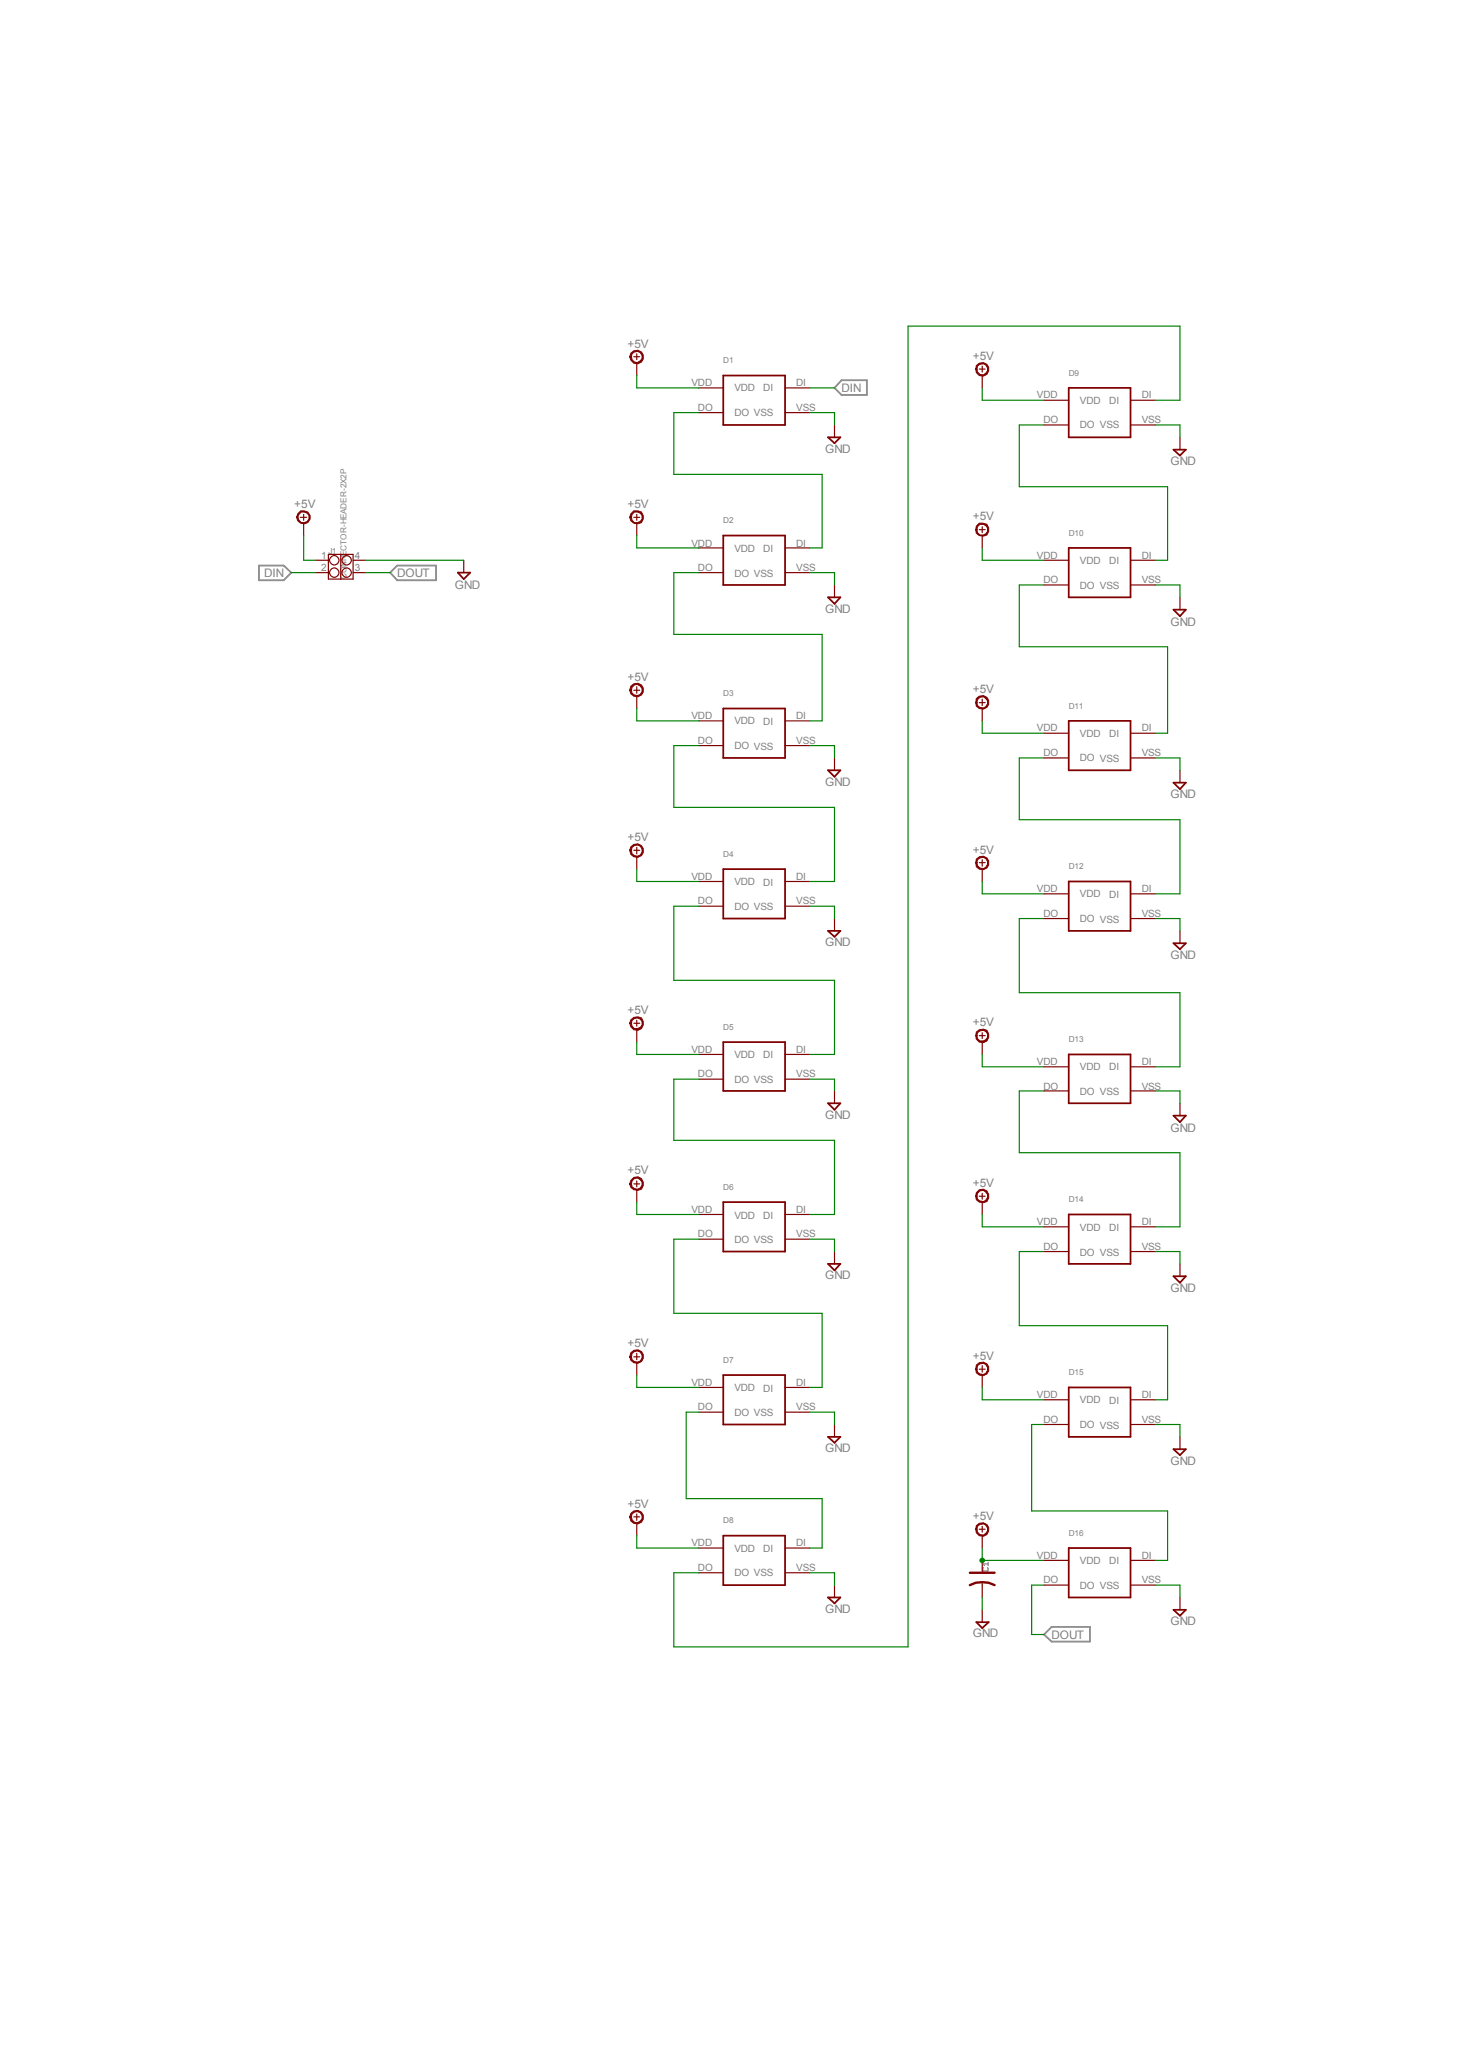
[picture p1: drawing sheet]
<?xml version="1.0" encoding="utf-8"?>
<!DOCTYPE eagle SYSTEM "eagle.dtd">
<eagle version="6.4">
<drawing>
<settings>
<setting alwaysvectorfont="no"/>
<setting verticaltext="up"/>
</settings>
<grid distance="0.05" unitdist="inch" unit="inch" style="lines" multiple="1" display="no" altdistance="0.01" altunitdist="inch" altunit="inch"/>
<schematic xreflabel="%F%N/%S.%C%R" xrefpart="/%S.%C%R">
<libraries>
<library name="lumex">
<symbols>
<symbol name="WS2812B">
<pin name="VDD" x="-7.62" y="2.54" length="middle"/>
<pin name="DO" x="-7.62" y="-2.54" length="middle"/>
<pin name="DI" x="15.24" y="2.54" length="middle" rot="R180"/>
<pin name="VSS" x="15.24" y="-2.54" length="middle" rot="R180"/>
<wire x1="-2.54" y1="5.08" x2="-2.54" y2="-5.08" width="0.254" layer="94"/>
<wire x1="-2.54" y1="-5.08" x2="10.16" y2="-5.08" width="0.254" layer="94"/>
<wire x1="10.16" y1="-5.08" x2="10.16" y2="5.08" width="0.254" layer="94"/>
<wire x1="10.16" y1="5.08" x2="-2.54" y2="5.08" width="0.254" layer="94"/>
<text x="-2.54" y="7.62" size="1.27" layer="95">&gt;PART</text>
</symbol>
</symbols>
<devicesets>
<deviceset name="WS2812B" prefix="D" uservalue="yes">
<gates>
<gate name="G$1" symbol="WS2812B" x="-2.54" y="0"/>
</gates>
<devices>
<device name="" package="WS2812B">
<connects>
<connect gate="G$1" pin="DI" pad="DI"/>
<connect gate="G$1" pin="DO" pad="DO"/>
<connect gate="G$1" pin="VDD" pad="VDD"/>
<connect gate="G$1" pin="VSS" pad="VSS"/>
</connects>
<technologies>
<technology name=""/>
</technologies>
</device>
</devices>
</deviceset>
</devicesets>
</library>
<library name="supply2">
<symbols>
<symbol name="+05V">
<wire x1="-0.635" y1="1.27" x2="0.635" y2="1.27" width="0.1524" layer="94"/>
<wire x1="0" y1="0.635" x2="0" y2="1.905" width="0.1524" layer="94"/>
<circle x="0" y="1.27" radius="1.27" width="0.254" layer="94"/>
<text x="-1.905" y="3.175" size="1.778" layer="96">&gt;VALUE</text>
<pin name="+5V" x="0" y="-2.54" visible="off" length="short" direction="sup" rot="R90"/>
</symbol>
<symbol name="GND">
<wire x1="-1.27" y1="0" x2="1.27" y2="0" width="0.254" layer="94"/>
<wire x1="1.27" y1="0" x2="0" y2="-1.27" width="0.254" layer="94"/>
<wire x1="0" y1="-1.27" x2="-1.27" y2="0" width="0.254" layer="94"/>
<text x="-1.905" y="-3.175" size="1.778" layer="96">&gt;VALUE</text>
<pin name="GND" x="0" y="2.54" visible="off" length="short" direction="sup" rot="R270"/>
</symbol>
</symbols>
<devicesets>
<deviceset name="+5V" prefix="SUPPLY">
<gates>
<gate name="+5V" symbol="+05V" x="0" y="0"/>
</gates>
<devices>
<device name="">
<technologies>
<technology name=""/>
</technologies>
</device>
</devices>
</deviceset>
<deviceset name="GND" prefix="SUPPLY">
<gates>
<gate name="GND" symbol="GND" x="0" y="0"/>
</gates>
<devices>
<device name="">
<technologies>
<technology name=""/>
</technologies>
</device>
</devices>
</deviceset>
</devicesets>
</library>
<library name="OPL Eagle Library">
<symbols>
<symbol name="CONNECTER-HEADER-2X2P">
<pin name="1" x="-5.08" y="0" visible="pad" length="short"/>
<pin name="2" x="-5.08" y="-2.54" visible="pad" length="short"/>
<pin name="3" x="5.08" y="-2.54" visible="pad" length="short" rot="R180"/>
<pin name="4" x="5.08" y="0" visible="pad" length="short" rot="R180"/>
<wire x1="-2.54" y1="1.27" x2="0" y2="1.27" width="0.1524" layer="94"/>
<wire x1="0" y1="1.27" x2="2.54" y2="1.27" width="0.1524" layer="94"/>
<wire x1="2.54" y1="1.27" x2="2.54" y2="-3.81" width="0.1524" layer="94"/>
<wire x1="2.54" y1="-3.81" x2="0" y2="-3.81" width="0.1524" layer="94"/>
<wire x1="0" y1="-3.81" x2="-2.54" y2="-3.81" width="0.1524" layer="94"/>
<wire x1="-2.54" y1="-3.81" x2="-2.54" y2="1.27" width="0.1524" layer="94"/>
<text x="-2.54" y="1.27" size="1.27" layer="95" ratio="10">&gt;NAME</text>
<text x="1.27" y="-3.81" size="1.27" layer="96" ratio="10" rot="R90">&gt;VALUE</text>
<circle x="1.27" y="0" radius="1.016" width="0.1524" layer="94"/>
<circle x="1.27" y="-2.54" radius="1.016" width="0.1524" layer="94"/>
<circle x="-1.27" y="-2.54" radius="1.016" width="0.1524" layer="94"/>
<circle x="-1.27" y="0" radius="1.016" width="0.1524" layer="94"/>
<wire x1="0" y1="1.27" x2="0" y2="-3.81" width="0.1524" layer="94"/>
</symbol>
<symbol name="C-POLAR">
<wire x1="-1.27" y1="-2.54" x2="-1.27" y2="2.54" width="0.4064" layer="94"/>
<wire x1="1.27" y1="2.54" x2="1.27" y2="-2.54" width="0.4064" layer="94" curve="53.130102"/>
<pin name="1" x="-3.81" y="0" visible="off" length="short"/>
<pin name="2" x="3.81" y="0" visible="off" length="short" rot="R180"/>
<text x="-3.81" y="0" size="1.27" layer="95" font="vector" ratio="10">&gt;NAME</text>
<text x="0" y="0" size="1.27" layer="96" font="vector" ratio="10">&gt;VALUE</text>
<wire x1="1.27" y1="0" x2="0.635" y2="0" width="0.1524" layer="94"/>
</symbol>
</symbols>
<devicesets>
<deviceset name="CONNECTOR-HEADER-2X2P" prefix="J">
<gates>
<gate name="G$1" symbol="CONNECTER-HEADER-2X2P" x="0" y="0"/>
</gates>
<devices>
<device name="" package="2X2P-2.54">
<connects>
<connect gate="G$1" pin="1" pad="1"/>
<connect gate="G$1" pin="2" pad="2"/>
<connect gate="G$1" pin="3" pad="3"/>
<connect gate="G$1" pin="4" pad="4"/>
</connects>
<technologies>
<technology name=""/>
</technologies>
</device>
</devices>
</deviceset>
<deviceset name="C-POLAR*" prefix="C" uservalue="yes">
<gates>
<gate name="C" symbol="C-POLAR" x="0" y="0"/>
</gates>
<devices>
<device name="-A" package="AVX-A">
<connects>
<connect gate="C" pin="1" pad="+"/>
<connect gate="C" pin="2" pad="-"/>
</connects>
<technologies>
<technology name=""/>
</technologies>
</device>
<device name="-B" package="AVX-B">
<connects>
<connect gate="C" pin="1" pad="+"/>
<connect gate="C" pin="2" pad="-"/>
</connects>
<technologies>
<technology name=""/>
</technologies>
</device>
<device name="-C" package="AVX-C">
<connects>
<connect gate="C" pin="1" pad="+"/>
<connect gate="C" pin="2" pad="-"/>
</connects>
<technologies>
<technology name=""/>
</technologies>
</device>
<device name="CAPACITOR-E5-8.5" package="CAPACITOR-E5-8.5">
<connects>
<connect gate="C" pin="1" pad="+"/>
<connect gate="C" pin="2" pad="-"/>
</connects>
<technologies>
<technology name=""/>
</technologies>
</device>
</devices>
</deviceset>
</devicesets>
</library>
</libraries>
<attributes>
</attributes>
<variantdefs>
</variantdefs>
<classes>
<class number="0" name="default" width="0" drill="0">
</class>
</classes>
<parts>
<part name="D1" library="lumex" deviceset="WS2812B" device=""/>
<part name="SUPPLY1" library="supply2" deviceset="+5V" device=""/>
<part name="SUPPLY2" library="supply2" deviceset="GND" device=""/>
<part name="D2" library="lumex" deviceset="WS2812B" device=""/>
<part name="SUPPLY4" library="supply2" deviceset="+5V" device=""/>
<part name="SUPPLY5" library="supply2" deviceset="GND" device=""/>
<part name="D3" library="lumex" deviceset="WS2812B" device=""/>
<part name="SUPPLY7" library="supply2" deviceset="+5V" device=""/>
<part name="SUPPLY8" library="supply2" deviceset="GND" device=""/>
<part name="D4" library="lumex" deviceset="WS2812B" device=""/>
<part name="SUPPLY10" library="supply2" deviceset="+5V" device=""/>
<part name="SUPPLY11" library="supply2" deviceset="GND" device=""/>
<part name="D5" library="lumex" deviceset="WS2812B" device=""/>
<part name="SUPPLY13" library="supply2" deviceset="+5V" device=""/>
<part name="SUPPLY14" library="supply2" deviceset="GND" device=""/>
<part name="D6" library="lumex" deviceset="WS2812B" device=""/>
<part name="SUPPLY16" library="supply2" deviceset="+5V" device=""/>
<part name="SUPPLY17" library="supply2" deviceset="GND" device=""/>
<part name="D7" library="lumex" deviceset="WS2812B" device=""/>
<part name="SUPPLY19" library="supply2" deviceset="+5V" device=""/>
<part name="SUPPLY20" library="supply2" deviceset="GND" device=""/>
<part name="D8" library="lumex" deviceset="WS2812B" device=""/>
<part name="SUPPLY22" library="supply2" deviceset="+5V" device=""/>
<part name="SUPPLY23" library="supply2" deviceset="GND" device=""/>
<part name="SUPPLY25" library="supply2" deviceset="+5V" device=""/>
<part name="SUPPLY26" library="supply2" deviceset="GND" device=""/>
<part name="J1" library="OPL Eagle Library" deviceset="CONNECTOR-HEADER-2X2P" device=""/>
<part name="D9" library="lumex" deviceset="WS2812B" device=""/>
<part name="SUPPLY3" library="supply2" deviceset="+5V" device=""/>
<part name="SUPPLY6" library="supply2" deviceset="GND" device=""/>
<part name="D10" library="lumex" deviceset="WS2812B" device=""/>
<part name="SUPPLY9" library="supply2" deviceset="+5V" device=""/>
<part name="SUPPLY12" library="supply2" deviceset="GND" device=""/>
<part name="D11" library="lumex" deviceset="WS2812B" device=""/>
<part name="SUPPLY15" library="supply2" deviceset="+5V" device=""/>
<part name="SUPPLY18" library="supply2" deviceset="GND" device=""/>
<part name="D12" library="lumex" deviceset="WS2812B" device=""/>
<part name="SUPPLY21" library="supply2" deviceset="+5V" device=""/>
<part name="SUPPLY24" library="supply2" deviceset="GND" device=""/>
<part name="D13" library="lumex" deviceset="WS2812B" device=""/>
<part name="SUPPLY27" library="supply2" deviceset="+5V" device=""/>
<part name="SUPPLY28" library="supply2" deviceset="GND" device=""/>
<part name="D14" library="lumex" deviceset="WS2812B" device=""/>
<part name="SUPPLY29" library="supply2" deviceset="+5V" device=""/>
<part name="SUPPLY30" library="supply2" deviceset="GND" device=""/>
<part name="D15" library="lumex" deviceset="WS2812B" device=""/>
<part name="SUPPLY31" library="supply2" deviceset="+5V" device=""/>
<part name="SUPPLY32" library="supply2" deviceset="GND" device=""/>
<part name="D16" library="lumex" deviceset="WS2812B" device=""/>
<part name="SUPPLY33" library="supply2" deviceset="+5V" device=""/>
<part name="SUPPLY34" library="supply2" deviceset="GND" device=""/>
<part name="C1" library="OPL Eagle Library" deviceset="C-POLAR*" device="-A"/>
<part name="SUPPLY35" library="supply2" deviceset="GND" device=""/>
</parts>
<sheets>
<sheet>
<plain>
</plain>
<instances>
<instance part="D1" gate="G$1" x="22.86" y="81.28"/>
<instance part="SUPPLY1" gate="+5V" x="2.54" y="88.9"/>
<instance part="SUPPLY2" gate="GND" x="43.18" y="73.66"/>
<instance part="D2" gate="G$1" x="22.86" y="48.26"/>
<instance part="SUPPLY4" gate="+5V" x="2.54" y="55.88"/>
<instance part="SUPPLY5" gate="GND" x="43.18" y="40.64"/>
<instance part="D3" gate="G$1" x="22.86" y="12.7"/>
<instance part="SUPPLY7" gate="+5V" x="2.54" y="20.32"/>
<instance part="SUPPLY8" gate="GND" x="43.18" y="5.08"/>
<instance part="D4" gate="G$1" x="22.86" y="-20.32"/>
<instance part="SUPPLY10" gate="+5V" x="2.54" y="-12.7"/>
<instance part="SUPPLY11" gate="GND" x="43.18" y="-27.94"/>
<instance part="D5" gate="G$1" x="22.86" y="-55.88"/>
<instance part="SUPPLY13" gate="+5V" x="2.54" y="-48.26"/>
<instance part="SUPPLY14" gate="GND" x="43.18" y="-63.5"/>
<instance part="D6" gate="G$1" x="22.86" y="-88.9"/>
<instance part="SUPPLY16" gate="+5V" x="2.54" y="-81.28"/>
<instance part="SUPPLY17" gate="GND" x="43.18" y="-96.52"/>
<instance part="D7" gate="G$1" x="22.86" y="-124.46"/>
<instance part="SUPPLY19" gate="+5V" x="2.54" y="-116.84"/>
<instance part="SUPPLY20" gate="GND" x="43.18" y="-132.08"/>
<instance part="D8" gate="G$1" x="22.86" y="-157.48"/>
<instance part="SUPPLY22" gate="+5V" x="2.54" y="-149.86"/>
<instance part="SUPPLY23" gate="GND" x="43.18" y="-165.1"/>
<instance part="SUPPLY25" gate="+5V" x="-66.04" y="55.88"/>
<instance part="SUPPLY26" gate="GND" x="-33.02" y="45.72"/>
<instance part="J1" gate="G$1" x="-58.42" y="48.26"/>
<instance part="D9" gate="G$1" x="93.98" y="78.74"/>
<instance part="SUPPLY3" gate="+5V" x="73.66" y="86.36"/>
<instance part="SUPPLY6" gate="GND" x="114.3" y="71.12"/>
<instance part="D10" gate="G$1" x="93.98" y="45.72"/>
<instance part="SUPPLY9" gate="+5V" x="73.66" y="53.34"/>
<instance part="SUPPLY12" gate="GND" x="114.3" y="38.1"/>
<instance part="D11" gate="G$1" x="93.98" y="10.16"/>
<instance part="SUPPLY15" gate="+5V" x="73.66" y="17.78"/>
<instance part="SUPPLY18" gate="GND" x="114.3" y="2.54"/>
<instance part="D12" gate="G$1" x="93.98" y="-22.86"/>
<instance part="SUPPLY21" gate="+5V" x="73.66" y="-15.24"/>
<instance part="SUPPLY24" gate="GND" x="114.3" y="-30.48"/>
<instance part="D13" gate="G$1" x="93.98" y="-58.42"/>
<instance part="SUPPLY27" gate="+5V" x="73.66" y="-50.8"/>
<instance part="SUPPLY28" gate="GND" x="114.3" y="-66.04"/>
<instance part="D14" gate="G$1" x="93.98" y="-91.44"/>
<instance part="SUPPLY29" gate="+5V" x="73.66" y="-83.82"/>
<instance part="SUPPLY30" gate="GND" x="114.3" y="-99.06"/>
<instance part="D15" gate="G$1" x="93.98" y="-127"/>
<instance part="SUPPLY31" gate="+5V" x="73.66" y="-119.38"/>
<instance part="SUPPLY32" gate="GND" x="114.3" y="-134.62"/>
<instance part="D16" gate="G$1" x="93.98" y="-160.02"/>
<instance part="SUPPLY33" gate="+5V" x="73.66" y="-152.4"/>
<instance part="SUPPLY34" gate="GND" x="114.3" y="-167.64"/>
<instance part="C1" gate="C" x="73.66" y="-161.29" rot="R270"/>
<instance part="SUPPLY35" gate="GND" x="73.66" y="-170.18"/>
</instances>
<busses>
</busses>
<nets>
<net name="GND" class="0">
<segment>
<pinref part="D1" gate="G$1" pin="VSS"/>
<pinref part="SUPPLY2" gate="GND" pin="GND"/>
<wire x1="38.1" y1="78.74" x2="43.18" y2="78.74" width="0.1524" layer="91"/>
<wire x1="43.18" y1="78.74" x2="43.18" y2="76.2" width="0.1524" layer="91"/>
</segment>
<segment>
<pinref part="D2" gate="G$1" pin="VSS"/>
<pinref part="SUPPLY5" gate="GND" pin="GND"/>
<wire x1="38.1" y1="45.72" x2="43.18" y2="45.72" width="0.1524" layer="91"/>
<wire x1="43.18" y1="45.72" x2="43.18" y2="43.18" width="0.1524" layer="91"/>
</segment>
<segment>
<pinref part="D3" gate="G$1" pin="VSS"/>
<pinref part="SUPPLY8" gate="GND" pin="GND"/>
<wire x1="38.1" y1="10.16" x2="43.18" y2="10.16" width="0.1524" layer="91"/>
<wire x1="43.18" y1="10.16" x2="43.18" y2="7.62" width="0.1524" layer="91"/>
</segment>
<segment>
<pinref part="D4" gate="G$1" pin="VSS"/>
<pinref part="SUPPLY11" gate="GND" pin="GND"/>
<wire x1="38.1" y1="-22.86" x2="43.18" y2="-22.86" width="0.1524" layer="91"/>
<wire x1="43.18" y1="-22.86" x2="43.18" y2="-25.4" width="0.1524" layer="91"/>
</segment>
<segment>
<pinref part="D5" gate="G$1" pin="VSS"/>
<pinref part="SUPPLY14" gate="GND" pin="GND"/>
<wire x1="38.1" y1="-58.42" x2="43.18" y2="-58.42" width="0.1524" layer="91"/>
<wire x1="43.18" y1="-58.42" x2="43.18" y2="-60.96" width="0.1524" layer="91"/>
</segment>
<segment>
<pinref part="D6" gate="G$1" pin="VSS"/>
<pinref part="SUPPLY17" gate="GND" pin="GND"/>
<wire x1="38.1" y1="-91.44" x2="43.18" y2="-91.44" width="0.1524" layer="91"/>
<wire x1="43.18" y1="-91.44" x2="43.18" y2="-93.98" width="0.1524" layer="91"/>
</segment>
<segment>
<pinref part="D7" gate="G$1" pin="VSS"/>
<pinref part="SUPPLY20" gate="GND" pin="GND"/>
<wire x1="38.1" y1="-127" x2="43.18" y2="-127" width="0.1524" layer="91"/>
<wire x1="43.18" y1="-127" x2="43.18" y2="-129.54" width="0.1524" layer="91"/>
</segment>
<segment>
<pinref part="D8" gate="G$1" pin="VSS"/>
<pinref part="SUPPLY23" gate="GND" pin="GND"/>
<wire x1="38.1" y1="-160.02" x2="43.18" y2="-160.02" width="0.1524" layer="91"/>
<wire x1="43.18" y1="-160.02" x2="43.18" y2="-162.56" width="0.1524" layer="91"/>
</segment>
<segment>
<pinref part="J1" gate="G$1" pin="4"/>
<pinref part="SUPPLY26" gate="GND" pin="GND"/>
<wire x1="-53.34" y1="48.26" x2="-33.02" y2="48.26" width="0.1524" layer="91"/>
</segment>
<segment>
<pinref part="D9" gate="G$1" pin="VSS"/>
<pinref part="SUPPLY6" gate="GND" pin="GND"/>
<wire x1="109.22" y1="76.2" x2="114.3" y2="76.2" width="0.1524" layer="91"/>
<wire x1="114.3" y1="76.2" x2="114.3" y2="73.66" width="0.1524" layer="91"/>
</segment>
<segment>
<pinref part="D10" gate="G$1" pin="VSS"/>
<pinref part="SUPPLY12" gate="GND" pin="GND"/>
<wire x1="109.22" y1="43.18" x2="114.3" y2="43.18" width="0.1524" layer="91"/>
<wire x1="114.3" y1="43.18" x2="114.3" y2="40.64" width="0.1524" layer="91"/>
</segment>
<segment>
<pinref part="D11" gate="G$1" pin="VSS"/>
<pinref part="SUPPLY18" gate="GND" pin="GND"/>
<wire x1="109.22" y1="7.62" x2="114.3" y2="7.62" width="0.1524" layer="91"/>
<wire x1="114.3" y1="7.62" x2="114.3" y2="5.08" width="0.1524" layer="91"/>
</segment>
<segment>
<pinref part="D12" gate="G$1" pin="VSS"/>
<pinref part="SUPPLY24" gate="GND" pin="GND"/>
<wire x1="109.22" y1="-25.4" x2="114.3" y2="-25.4" width="0.1524" layer="91"/>
<wire x1="114.3" y1="-25.4" x2="114.3" y2="-27.94" width="0.1524" layer="91"/>
</segment>
<segment>
<pinref part="D13" gate="G$1" pin="VSS"/>
<pinref part="SUPPLY28" gate="GND" pin="GND"/>
<wire x1="109.22" y1="-60.96" x2="114.3" y2="-60.96" width="0.1524" layer="91"/>
<wire x1="114.3" y1="-60.96" x2="114.3" y2="-63.5" width="0.1524" layer="91"/>
</segment>
<segment>
<pinref part="D14" gate="G$1" pin="VSS"/>
<pinref part="SUPPLY30" gate="GND" pin="GND"/>
<wire x1="109.22" y1="-93.98" x2="114.3" y2="-93.98" width="0.1524" layer="91"/>
<wire x1="114.3" y1="-93.98" x2="114.3" y2="-96.52" width="0.1524" layer="91"/>
</segment>
<segment>
<pinref part="D15" gate="G$1" pin="VSS"/>
<pinref part="SUPPLY32" gate="GND" pin="GND"/>
<wire x1="109.22" y1="-129.54" x2="114.3" y2="-129.54" width="0.1524" layer="91"/>
<wire x1="114.3" y1="-129.54" x2="114.3" y2="-132.08" width="0.1524" layer="91"/>
</segment>
<segment>
<pinref part="D16" gate="G$1" pin="VSS"/>
<pinref part="SUPPLY34" gate="GND" pin="GND"/>
<wire x1="109.22" y1="-162.56" x2="114.3" y2="-162.56" width="0.1524" layer="91"/>
<wire x1="114.3" y1="-162.56" x2="114.3" y2="-165.1" width="0.1524" layer="91"/>
</segment>
<segment>
<pinref part="C1" gate="C" pin="2"/>
<pinref part="SUPPLY35" gate="GND" pin="GND"/>
<wire x1="73.66" y1="-167.64" x2="73.66" y2="-165.1" width="0.1524" layer="91"/>
</segment>
</net>
<net name="+5V" class="0">
<segment>
<pinref part="SUPPLY1" gate="+5V" pin="+5V"/>
<wire x1="2.54" y1="83.82" x2="2.54" y2="86.36" width="0.1524" layer="91"/>
<pinref part="D1" gate="G$1" pin="VDD"/>
<wire x1="15.24" y1="83.82" x2="2.54" y2="83.82" width="0.1524" layer="91"/>
</segment>
<segment>
<pinref part="SUPPLY4" gate="+5V" pin="+5V"/>
<wire x1="2.54" y1="50.8" x2="2.54" y2="53.34" width="0.1524" layer="91"/>
<pinref part="D2" gate="G$1" pin="VDD"/>
<wire x1="15.24" y1="50.8" x2="2.54" y2="50.8" width="0.1524" layer="91"/>
</segment>
<segment>
<pinref part="SUPPLY7" gate="+5V" pin="+5V"/>
<wire x1="2.54" y1="15.24" x2="2.54" y2="17.78" width="0.1524" layer="91"/>
<pinref part="D3" gate="G$1" pin="VDD"/>
<wire x1="15.24" y1="15.24" x2="2.54" y2="15.24" width="0.1524" layer="91"/>
</segment>
<segment>
<pinref part="SUPPLY10" gate="+5V" pin="+5V"/>
<wire x1="2.54" y1="-17.78" x2="2.54" y2="-15.24" width="0.1524" layer="91"/>
<pinref part="D4" gate="G$1" pin="VDD"/>
<wire x1="15.24" y1="-17.78" x2="2.54" y2="-17.78" width="0.1524" layer="91"/>
</segment>
<segment>
<pinref part="SUPPLY13" gate="+5V" pin="+5V"/>
<wire x1="2.54" y1="-53.34" x2="2.54" y2="-50.8" width="0.1524" layer="91"/>
<pinref part="D5" gate="G$1" pin="VDD"/>
<wire x1="15.24" y1="-53.34" x2="2.54" y2="-53.34" width="0.1524" layer="91"/>
</segment>
<segment>
<pinref part="SUPPLY16" gate="+5V" pin="+5V"/>
<wire x1="2.54" y1="-86.36" x2="2.54" y2="-83.82" width="0.1524" layer="91"/>
<pinref part="D6" gate="G$1" pin="VDD"/>
<wire x1="15.24" y1="-86.36" x2="2.54" y2="-86.36" width="0.1524" layer="91"/>
</segment>
<segment>
<pinref part="SUPPLY19" gate="+5V" pin="+5V"/>
<wire x1="2.54" y1="-121.92" x2="2.54" y2="-119.38" width="0.1524" layer="91"/>
<pinref part="D7" gate="G$1" pin="VDD"/>
<wire x1="15.24" y1="-121.92" x2="2.54" y2="-121.92" width="0.1524" layer="91"/>
</segment>
<segment>
<pinref part="SUPPLY22" gate="+5V" pin="+5V"/>
<wire x1="2.54" y1="-154.94" x2="2.54" y2="-152.4" width="0.1524" layer="91"/>
<pinref part="D8" gate="G$1" pin="VDD"/>
<wire x1="15.24" y1="-154.94" x2="2.54" y2="-154.94" width="0.1524" layer="91"/>
</segment>
<segment>
<pinref part="J1" gate="G$1" pin="1"/>
<pinref part="SUPPLY25" gate="+5V" pin="+5V"/>
<wire x1="-63.5" y1="48.26" x2="-66.04" y2="48.26" width="0.1524" layer="91"/>
<wire x1="-66.04" y1="48.26" x2="-66.04" y2="53.34" width="0.1524" layer="91"/>
</segment>
<segment>
<pinref part="SUPPLY3" gate="+5V" pin="+5V"/>
<wire x1="73.66" y1="81.28" x2="73.66" y2="83.82" width="0.1524" layer="91"/>
<pinref part="D9" gate="G$1" pin="VDD"/>
<wire x1="86.36" y1="81.28" x2="73.66" y2="81.28" width="0.1524" layer="91"/>
</segment>
<segment>
<pinref part="SUPPLY9" gate="+5V" pin="+5V"/>
<wire x1="73.66" y1="48.26" x2="73.66" y2="50.8" width="0.1524" layer="91"/>
<pinref part="D10" gate="G$1" pin="VDD"/>
<wire x1="86.36" y1="48.26" x2="73.66" y2="48.26" width="0.1524" layer="91"/>
</segment>
<segment>
<pinref part="SUPPLY15" gate="+5V" pin="+5V"/>
<wire x1="73.66" y1="12.7" x2="73.66" y2="15.24" width="0.1524" layer="91"/>
<pinref part="D11" gate="G$1" pin="VDD"/>
<wire x1="86.36" y1="12.7" x2="73.66" y2="12.7" width="0.1524" layer="91"/>
</segment>
<segment>
<pinref part="SUPPLY21" gate="+5V" pin="+5V"/>
<wire x1="73.66" y1="-20.32" x2="73.66" y2="-17.78" width="0.1524" layer="91"/>
<pinref part="D12" gate="G$1" pin="VDD"/>
<wire x1="86.36" y1="-20.32" x2="73.66" y2="-20.32" width="0.1524" layer="91"/>
</segment>
<segment>
<pinref part="SUPPLY27" gate="+5V" pin="+5V"/>
<wire x1="73.66" y1="-55.88" x2="73.66" y2="-53.34" width="0.1524" layer="91"/>
<pinref part="D13" gate="G$1" pin="VDD"/>
<wire x1="86.36" y1="-55.88" x2="73.66" y2="-55.88" width="0.1524" layer="91"/>
</segment>
<segment>
<pinref part="SUPPLY29" gate="+5V" pin="+5V"/>
<wire x1="73.66" y1="-88.9" x2="73.66" y2="-86.36" width="0.1524" layer="91"/>
<pinref part="D14" gate="G$1" pin="VDD"/>
<wire x1="86.36" y1="-88.9" x2="73.66" y2="-88.9" width="0.1524" layer="91"/>
</segment>
<segment>
<pinref part="SUPPLY31" gate="+5V" pin="+5V"/>
<wire x1="73.66" y1="-124.46" x2="73.66" y2="-121.92" width="0.1524" layer="91"/>
<pinref part="D15" gate="G$1" pin="VDD"/>
<wire x1="86.36" y1="-124.46" x2="73.66" y2="-124.46" width="0.1524" layer="91"/>
</segment>
<segment>
<pinref part="SUPPLY33" gate="+5V" pin="+5V"/>
<wire x1="73.66" y1="-157.48" x2="73.66" y2="-154.94" width="0.1524" layer="91"/>
<pinref part="D16" gate="G$1" pin="VDD"/>
<wire x1="86.36" y1="-157.48" x2="73.66" y2="-157.48" width="0.1524" layer="91"/>
<pinref part="C1" gate="C" pin="1"/>
<junction x="73.66" y="-157.48"/>
</segment>
</net>
<net name="N$1" class="0">
<segment>
<pinref part="D1" gate="G$1" pin="DO"/>
<wire x1="15.24" y1="78.74" x2="10.16" y2="78.74" width="0.1524" layer="91"/>
<wire x1="10.16" y1="78.74" x2="10.16" y2="66.04" width="0.1524" layer="91"/>
<wire x1="10.16" y1="66.04" x2="40.64" y2="66.04" width="0.1524" layer="91"/>
<wire x1="40.64" y1="66.04" x2="40.64" y2="50.8" width="0.1524" layer="91"/>
<pinref part="D2" gate="G$1" pin="DI"/>
<wire x1="40.64" y1="50.8" x2="38.1" y2="50.8" width="0.1524" layer="91"/>
</segment>
</net>
<net name="N$2" class="0">
<segment>
<pinref part="D2" gate="G$1" pin="DO"/>
<wire x1="15.24" y1="45.72" x2="10.16" y2="45.72" width="0.1524" layer="91"/>
<wire x1="10.16" y1="45.72" x2="10.16" y2="33.02" width="0.1524" layer="91"/>
<wire x1="10.16" y1="33.02" x2="40.64" y2="33.02" width="0.1524" layer="91"/>
<wire x1="40.64" y1="33.02" x2="40.64" y2="15.24" width="0.1524" layer="91"/>
<pinref part="D3" gate="G$1" pin="DI"/>
<wire x1="40.64" y1="15.24" x2="38.1" y2="15.24" width="0.1524" layer="91"/>
</segment>
</net>
<net name="N$3" class="0">
<segment>
<pinref part="D3" gate="G$1" pin="DO"/>
<wire x1="15.24" y1="10.16" x2="10.16" y2="10.16" width="0.1524" layer="91"/>
<wire x1="10.16" y1="10.16" x2="10.16" y2="-2.54" width="0.1524" layer="91"/>
<wire x1="10.16" y1="-2.54" x2="43.18" y2="-2.54" width="0.1524" layer="91"/>
<pinref part="D4" gate="G$1" pin="DI"/>
<wire x1="43.18" y1="-2.54" x2="43.18" y2="-17.78" width="0.1524" layer="91"/>
<wire x1="43.18" y1="-17.78" x2="38.1" y2="-17.78" width="0.1524" layer="91"/>
</segment>
</net>
<net name="N$4" class="0">
<segment>
<pinref part="D4" gate="G$1" pin="DO"/>
<wire x1="15.24" y1="-22.86" x2="10.16" y2="-22.86" width="0.1524" layer="91"/>
<wire x1="10.16" y1="-22.86" x2="10.16" y2="-38.1" width="0.1524" layer="91"/>
<wire x1="10.16" y1="-38.1" x2="43.18" y2="-38.1" width="0.1524" layer="91"/>
<pinref part="D5" gate="G$1" pin="DI"/>
<wire x1="43.18" y1="-38.1" x2="43.18" y2="-53.34" width="0.1524" layer="91"/>
<wire x1="43.18" y1="-53.34" x2="38.1" y2="-53.34" width="0.1524" layer="91"/>
</segment>
</net>
<net name="N$5" class="0">
<segment>
<pinref part="D5" gate="G$1" pin="DO"/>
<wire x1="15.24" y1="-58.42" x2="10.16" y2="-58.42" width="0.1524" layer="91"/>
<wire x1="10.16" y1="-58.42" x2="10.16" y2="-71.12" width="0.1524" layer="91"/>
<wire x1="10.16" y1="-71.12" x2="43.18" y2="-71.12" width="0.1524" layer="91"/>
<pinref part="D6" gate="G$1" pin="DI"/>
<wire x1="43.18" y1="-71.12" x2="43.18" y2="-86.36" width="0.1524" layer="91"/>
<wire x1="43.18" y1="-86.36" x2="38.1" y2="-86.36" width="0.1524" layer="91"/>
</segment>
</net>
<net name="N$6" class="0">
<segment>
<pinref part="D6" gate="G$1" pin="DO"/>
<wire x1="15.24" y1="-91.44" x2="10.16" y2="-91.44" width="0.1524" layer="91"/>
<wire x1="10.16" y1="-91.44" x2="10.16" y2="-106.68" width="0.1524" layer="91"/>
<wire x1="10.16" y1="-106.68" x2="40.64" y2="-106.68" width="0.1524" layer="91"/>
<pinref part="D7" gate="G$1" pin="DI"/>
<wire x1="40.64" y1="-106.68" x2="40.64" y2="-121.92" width="0.1524" layer="91"/>
<wire x1="40.64" y1="-121.92" x2="38.1" y2="-121.92" width="0.1524" layer="91"/>
</segment>
</net>
<net name="DIN" class="0">
<segment>
<pinref part="D1" gate="G$1" pin="DI"/>
<wire x1="38.1" y1="83.82" x2="43.18" y2="83.82" width="0.1524" layer="91"/>
<label x="43.18" y="83.82" size="1.778" layer="95" xref="yes"/>
</segment>
<segment>
<pinref part="J1" gate="G$1" pin="2"/>
<wire x1="-63.5" y1="45.72" x2="-68.58" y2="45.72" width="0.1524" layer="91"/>
<label x="-68.58" y="45.72" size="1.778" layer="95" rot="R180" xref="yes"/>
</segment>
</net>
<net name="DOUT" class="0">
<segment>
<label x="-48.26" y="45.72" size="1.778" layer="95" xref="yes"/>
<pinref part="J1" gate="G$1" pin="3"/>
<wire x1="-48.26" y1="45.72" x2="-53.34" y2="45.72" width="0.1524" layer="91"/>
</segment>
<segment>
<pinref part="D16" gate="G$1" pin="DO"/>
<wire x1="86.36" y1="-162.56" x2="83.82" y2="-162.56" width="0.1524" layer="91"/>
<wire x1="83.82" y1="-162.56" x2="83.82" y2="-172.72" width="0.1524" layer="91"/>
<wire x1="83.82" y1="-172.72" x2="86.36" y2="-172.72" width="0.1524" layer="91"/>
<label x="86.36" y="-172.72" size="1.778" layer="95" xref="yes"/>
</segment>
</net>
<net name="N$7" class="0">
<segment>
<pinref part="D7" gate="G$1" pin="DO"/>
<wire x1="15.24" y1="-127" x2="12.7" y2="-127" width="0.1524" layer="91"/>
<wire x1="12.7" y1="-127" x2="12.7" y2="-144.78" width="0.1524" layer="91"/>
<wire x1="12.7" y1="-144.78" x2="40.64" y2="-144.78" width="0.1524" layer="91"/>
<wire x1="40.64" y1="-144.78" x2="40.64" y2="-154.94" width="0.1524" layer="91"/>
<pinref part="D8" gate="G$1" pin="DI"/>
<wire x1="40.64" y1="-154.94" x2="38.1" y2="-154.94" width="0.1524" layer="91"/>
</segment>
</net>
<net name="N$8" class="0">
<segment>
<pinref part="D9" gate="G$1" pin="DO"/>
<wire x1="86.36" y1="76.2" x2="81.28" y2="76.2" width="0.1524" layer="91"/>
<wire x1="81.28" y1="76.2" x2="81.28" y2="63.5" width="0.1524" layer="91"/>
<wire x1="81.28" y1="63.5" x2="111.76" y2="63.5" width="0.1524" layer="91"/>
<wire x1="111.76" y1="63.5" x2="111.76" y2="48.26" width="0.1524" layer="91"/>
<pinref part="D10" gate="G$1" pin="DI"/>
<wire x1="111.76" y1="48.26" x2="109.22" y2="48.26" width="0.1524" layer="91"/>
</segment>
</net>
<net name="N$9" class="0">
<segment>
<pinref part="D10" gate="G$1" pin="DO"/>
<wire x1="86.36" y1="43.18" x2="81.28" y2="43.18" width="0.1524" layer="91"/>
<wire x1="81.28" y1="43.18" x2="81.28" y2="30.48" width="0.1524" layer="91"/>
<wire x1="81.28" y1="30.48" x2="111.76" y2="30.48" width="0.1524" layer="91"/>
<wire x1="111.76" y1="30.48" x2="111.76" y2="12.7" width="0.1524" layer="91"/>
<pinref part="D11" gate="G$1" pin="DI"/>
<wire x1="111.76" y1="12.7" x2="109.22" y2="12.7" width="0.1524" layer="91"/>
</segment>
</net>
<net name="N$10" class="0">
<segment>
<pinref part="D11" gate="G$1" pin="DO"/>
<wire x1="86.36" y1="7.62" x2="81.28" y2="7.62" width="0.1524" layer="91"/>
<wire x1="81.28" y1="7.62" x2="81.28" y2="-5.08" width="0.1524" layer="91"/>
<wire x1="81.28" y1="-5.08" x2="114.3" y2="-5.08" width="0.1524" layer="91"/>
<pinref part="D12" gate="G$1" pin="DI"/>
<wire x1="114.3" y1="-5.08" x2="114.3" y2="-20.32" width="0.1524" layer="91"/>
<wire x1="114.3" y1="-20.32" x2="109.22" y2="-20.32" width="0.1524" layer="91"/>
</segment>
</net>
<net name="N$11" class="0">
<segment>
<pinref part="D12" gate="G$1" pin="DO"/>
<wire x1="86.36" y1="-25.4" x2="81.28" y2="-25.4" width="0.1524" layer="91"/>
<wire x1="81.28" y1="-25.4" x2="81.28" y2="-40.64" width="0.1524" layer="91"/>
<wire x1="81.28" y1="-40.64" x2="114.3" y2="-40.64" width="0.1524" layer="91"/>
<pinref part="D13" gate="G$1" pin="DI"/>
<wire x1="114.3" y1="-40.64" x2="114.3" y2="-55.88" width="0.1524" layer="91"/>
<wire x1="114.3" y1="-55.88" x2="109.22" y2="-55.88" width="0.1524" layer="91"/>
</segment>
</net>
<net name="N$12" class="0">
<segment>
<pinref part="D13" gate="G$1" pin="DO"/>
<wire x1="86.36" y1="-60.96" x2="81.28" y2="-60.96" width="0.1524" layer="91"/>
<wire x1="81.28" y1="-60.96" x2="81.28" y2="-73.66" width="0.1524" layer="91"/>
<wire x1="81.28" y1="-73.66" x2="114.3" y2="-73.66" width="0.1524" layer="91"/>
<pinref part="D14" gate="G$1" pin="DI"/>
<wire x1="114.3" y1="-73.66" x2="114.3" y2="-88.9" width="0.1524" layer="91"/>
<wire x1="114.3" y1="-88.9" x2="109.22" y2="-88.9" width="0.1524" layer="91"/>
</segment>
</net>
<net name="N$13" class="0">
<segment>
<pinref part="D14" gate="G$1" pin="DO"/>
<wire x1="86.36" y1="-93.98" x2="81.28" y2="-93.98" width="0.1524" layer="91"/>
<wire x1="81.28" y1="-93.98" x2="81.28" y2="-109.22" width="0.1524" layer="91"/>
<wire x1="81.28" y1="-109.22" x2="111.76" y2="-109.22" width="0.1524" layer="91"/>
<pinref part="D15" gate="G$1" pin="DI"/>
<wire x1="111.76" y1="-109.22" x2="111.76" y2="-124.46" width="0.1524" layer="91"/>
<wire x1="111.76" y1="-124.46" x2="109.22" y2="-124.46" width="0.1524" layer="91"/>
</segment>
</net>
<net name="N$14" class="0">
<segment>
<pinref part="D15" gate="G$1" pin="DO"/>
<wire x1="86.36" y1="-129.54" x2="83.82" y2="-129.54" width="0.1524" layer="91"/>
<wire x1="83.82" y1="-129.54" x2="83.82" y2="-147.32" width="0.1524" layer="91"/>
<wire x1="83.82" y1="-147.32" x2="111.76" y2="-147.32" width="0.1524" layer="91"/>
<wire x1="111.76" y1="-147.32" x2="111.76" y2="-157.48" width="0.1524" layer="91"/>
<pinref part="D16" gate="G$1" pin="DI"/>
<wire x1="111.76" y1="-157.48" x2="109.22" y2="-157.48" width="0.1524" layer="91"/>
</segment>
</net>
<net name="N$15" class="0">
<segment>
<pinref part="D8" gate="G$1" pin="DO"/>
<wire x1="15.24" y1="-160.02" x2="10.16" y2="-160.02" width="0.1524" layer="91"/>
<wire x1="10.16" y1="-160.02" x2="10.16" y2="-175.26" width="0.1524" layer="91"/>
<wire x1="10.16" y1="-175.26" x2="58.42" y2="-175.26" width="0.1524" layer="91"/>
<wire x1="58.42" y1="-175.26" x2="58.42" y2="96.52" width="0.1524" layer="91"/>
<wire x1="58.42" y1="96.52" x2="114.3" y2="96.52" width="0.1524" layer="91"/>
<wire x1="114.3" y1="96.52" x2="114.3" y2="81.28" width="0.1524" layer="91"/>
<pinref part="D9" gate="G$1" pin="DI"/>
<wire x1="114.3" y1="81.28" x2="109.22" y2="81.28" width="0.1524" layer="91"/>
</segment>
</net>
</nets>
</sheet>
</sheets>
</schematic>
</drawing>
</eagle>
